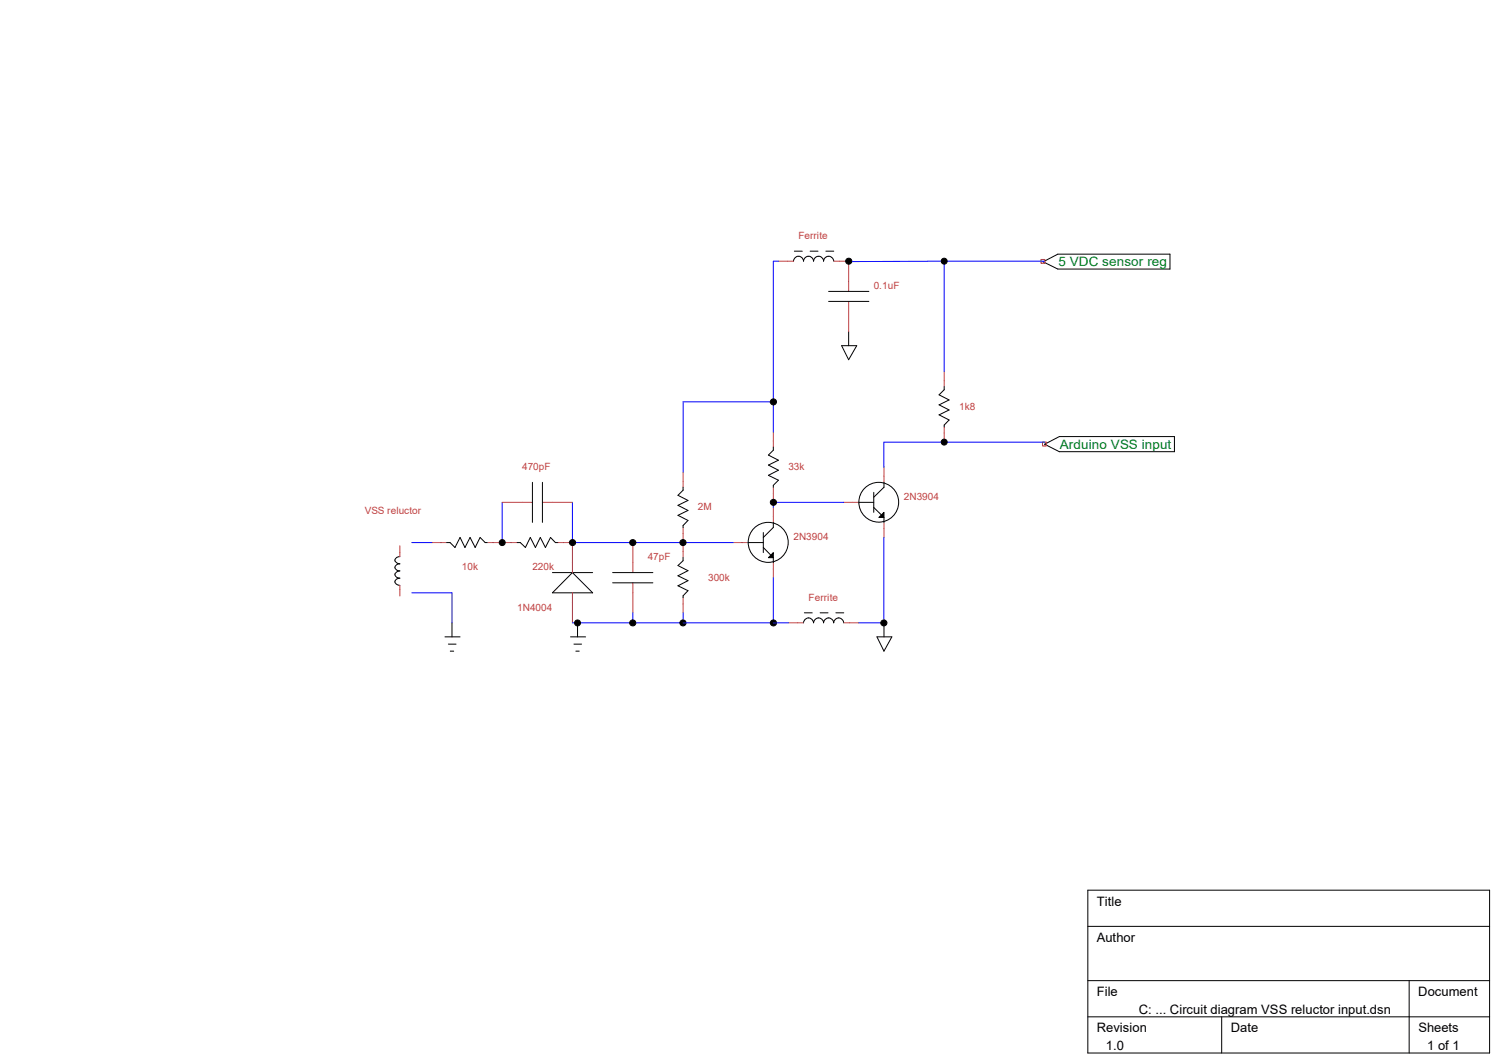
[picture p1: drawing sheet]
<svg xmlns="http://www.w3.org/2000/svg" width="297mm" height="210mm" viewBox="0 0 297 210" stroke-linecap="round" stroke-linejoin="round" font-family="sans-serif">
<g fill="none" stroke="#000" stroke-width=".2">
<path d="M157.9 51.9a1 1 0 0 1 1-.9 1 1 0 0 1 1 .9 1 1 0 0 1 .9-.9 1 1 0 0 1 1 .9 1 1 0 0 1 1-.9 1 1 0 0 1 1 .9 1.02 1.02 0 0 1 1-.9 1.02 1.02 0 0 1 1.1 .9M164.8 58h8M164.8 59.9h8M207.5 52.1l2.9-1.6h22.3v3h-22.3zM167.4 68.7h3l-1.6 2.8zM168.8 66v2.7M187.8 76.9v.6l-1 1 2 1-2 1 2 1-2 1 2 1-1 1v.4M105.9 95.9v8M107.9 95.9v8M135.9 96.9v.6l-1 1 2 1-2 1 2 1-2 1 2 1-1 1v.4M153.8 88.9v.6l-.9 1 2 1-2 1 2 1-2 1 2 1-1.1 1v.4M170.9 99.9h2.9"/>
<path d="M173.8 97.9v4M175.9 95.9v1l-2.1 2M207.8 88.3l2.9-1.5h22.9v3h-22.9zM79.5 110.7a.7 .7 0 0 0-.8 .3 .7 .7 0 0 0 .2 .9l.6 .2a.7 .7 0 0 0-.8 .4 .7 .7 0 0 0 .2 .9l.6 .1-.5 .2a.68 .68 0 0 0-.4 .8 .68 .68 0 0 0 .7 .5h.2a.71 .71 0 0 0-.8 .3 .71 .71 0 0 0 .2 .9l.6 .2M88.9 107.9h.6l1 1 1-2 1 2 1-2 1 2 1-2 1 1h.4M102.9 107.9h.6l1 1 1-2 1 2 1-2 1 2 1-2 1 1h.4M109.9 113.9h8M113.9 113.9l4 4h-8zM121.9 113.9h8M121.9 115.9h8M135.9 110.9v.6l-1 1 2 1-2 1 2 1-2 1 2 1-1 1v.4M148.8 107.9h3"/>
<path d="M151.8 105.9v4M151.8 108.9l2 2v1M153.8 103.9v1l-2 2M173.8 100.9l2.1 2v1M88.5 126.7h3M89.2 128.1h1.5M89.6 129.5h.7M89.9 123.9v2.8M113.5 126.7h3M114.2 128.1h1.5M114.6 129.5h.6M114.9 123.9v2.8"/>
<path d="M159.9 123.9a1 1 0 0 1 .9-1 1 1 0 0 1 1 1 1 1 0 0 1 1-1 1 1 0 0 1 1 1 1.02 1.02 0 0 1 1-1 1.02 1.02 0 0 1 1.1 1 1 1 0 0 1 1-1 1 1 0 0 1 1 1M174.5 126.7h2.9l-1.5 2.8zM175.9 123.9v2.8M216.4 177h79.9v32.4h-79.9zM216.4 184.2h79.9M216.4 195h79.9M280.3 195v14.4M216.4 202.2h79.9M243 202.2v7.2"/>
<circle cx="174.8" cy="99.9" r="4"/>
<circle cx="152.8" cy="107.9" r="4"/>
</g>
<path d="M207.1 51.6h.8v.8h-.8zM207.4 87.9h.8v.8h-.8z" fill="none" stroke="#f00" stroke-width=".2"/>
<g fill="none" stroke="#c04040" stroke-width=".2">
<path d="M154.9 51.9h3M165.9 51.9h2.9v6.1M168.8 59.9v6.1M187.8 73.9v3M99.9 99.9h6M107.9 99.9h6M135.9 93.9v3M153.8 85.9v3M153.8 96.9v3M167.9 99.9h3M175.9 92.9v3M187.8 84.9v3"/>
<path d="M79.5 108.5v2.2M79.5 116.4v2.1M85.9 107.9h3M96.9 107.9h6M110.9 107.9h3v6M113.9 117.9v6M125.9 107.9v6M125.9 115.9v6M135.9 104.9v6M135.9 118.9v3M145.9 107.9h2.9M153.8 100.9v3"/>
<path d="M153.8 111.9v3M175.9 103.9v3M156.8 123.9h3.1M167.9 123.9h3"/>
</g>
<g fill="#000" stroke="#000" stroke-width=".2">
<path d="M153.8 109.9v1h-.9zM174.8 102.9l1.1-1v1z"/>
<circle cx="168.9" cy="51.9" r=".61"/>
<circle cx="187.8" cy="51.9" r=".59"/>
<circle cx="153.9" cy="79.9" r=".61"/>
<circle cx="153.9" cy="99.9" r=".61"/>
<circle cx="187.8" cy="87.9" r=".59"/>
<circle cx="99.9" cy="107.9" r=".59"/>
<circle cx="113.9" cy="107.9" r=".61"/>
<circle cx="125.9" cy="107.9" r=".61"/>
<circle cx="135.9" cy="107.9" r=".61"/>
<circle cx="114.9" cy="123.9" r=".59"/>
<circle cx="125.9" cy="123.9" r=".61"/>
<circle cx="135.9" cy="123.9" r=".61"/>
<circle cx="153.9" cy="123.9" r=".61"/>
<circle cx="175.8" cy="123.9" r=".61"/>
</g>
<g fill="none" stroke="#00f" stroke-width=".2">
<path d="M154.9 51.9h-1.1v34M168.8 51.9h19M187.8 51.9h20M187.8 51.9v22M153.8 79.9h-17.9v14M99.9 99.9v8M113.9 99.9v8h32M167.9 99.9h-14.1v1M207.8 87.9h-31.9v5M81.9 107.9h4M81.9 117.9h8v6M153.8 114.9v9"/>
<path d="M175.9 106.9v17h-5M113.9 123.9h42.9M125.9 121.9v2M135.9 121.9v2"/>
</g>
<path d="M165.9 50h-8M167.9 121.9h-8" fill="none" stroke="#000" stroke-width=".2" stroke-dasharray="1.6 1.6"/>
<g font-size="2.6" fill="#008020">
<text x="210.6" y="53">5 VDC sensor reg</text>
<text x="210.9" y="89.3">Arduino VSS input</text>
</g>
<g font-size="2.6">
<text x="218.2" y="180.1">Title</text>
<text x="218.2" y="187.3">Author</text>
<text x="218.2" y="198.1">File</text>
<text x="226.6" y="201.7">C: ... Circuit diagram VSS reluctor input.dsn</text>
<text x="282.2" y="198.1">Document</text>
<text x="218.2" y="205.3">Revision</text>
<text x="220" y="208.9">1.0</text>
<text x="244.9" y="205.3">Date</text>
<text x="282.2" y="205.3">Sheets</text>
<text x="283.9" y="208.9">1 of 1</text>
</g>
<g font-size="2" fill="#c04040">
<text x="158.8" y="47.5">Ferrite</text>
<text x="173.8" y="57.5">0.1uF</text>
<text x="190.8" y="81.5">1k8</text>
<text x="103.9" y="93.5">470pF</text>
<text x="156.8" y="93.5">33k</text>
<text x="138.9" y="101.5">2M</text>
<text x="179.8" y="99.5">2N3904</text>
<text x="72.6" y="102.2">VSS reluctor</text>
<text x="157.9" y="107.5">2N3904</text>
<text x="91.9" y="113.5">10k</text>
<text x="105.9" y="113.5">220k</text>
<text x="128.9" y="111.5">47pF</text>
<text x="140.9" y="115.5">300k</text>
<text x="160.9" y="119.5">Ferrite</text>
<text x="102.9" y="121.5">1N4004</text>
</g>
</svg>
